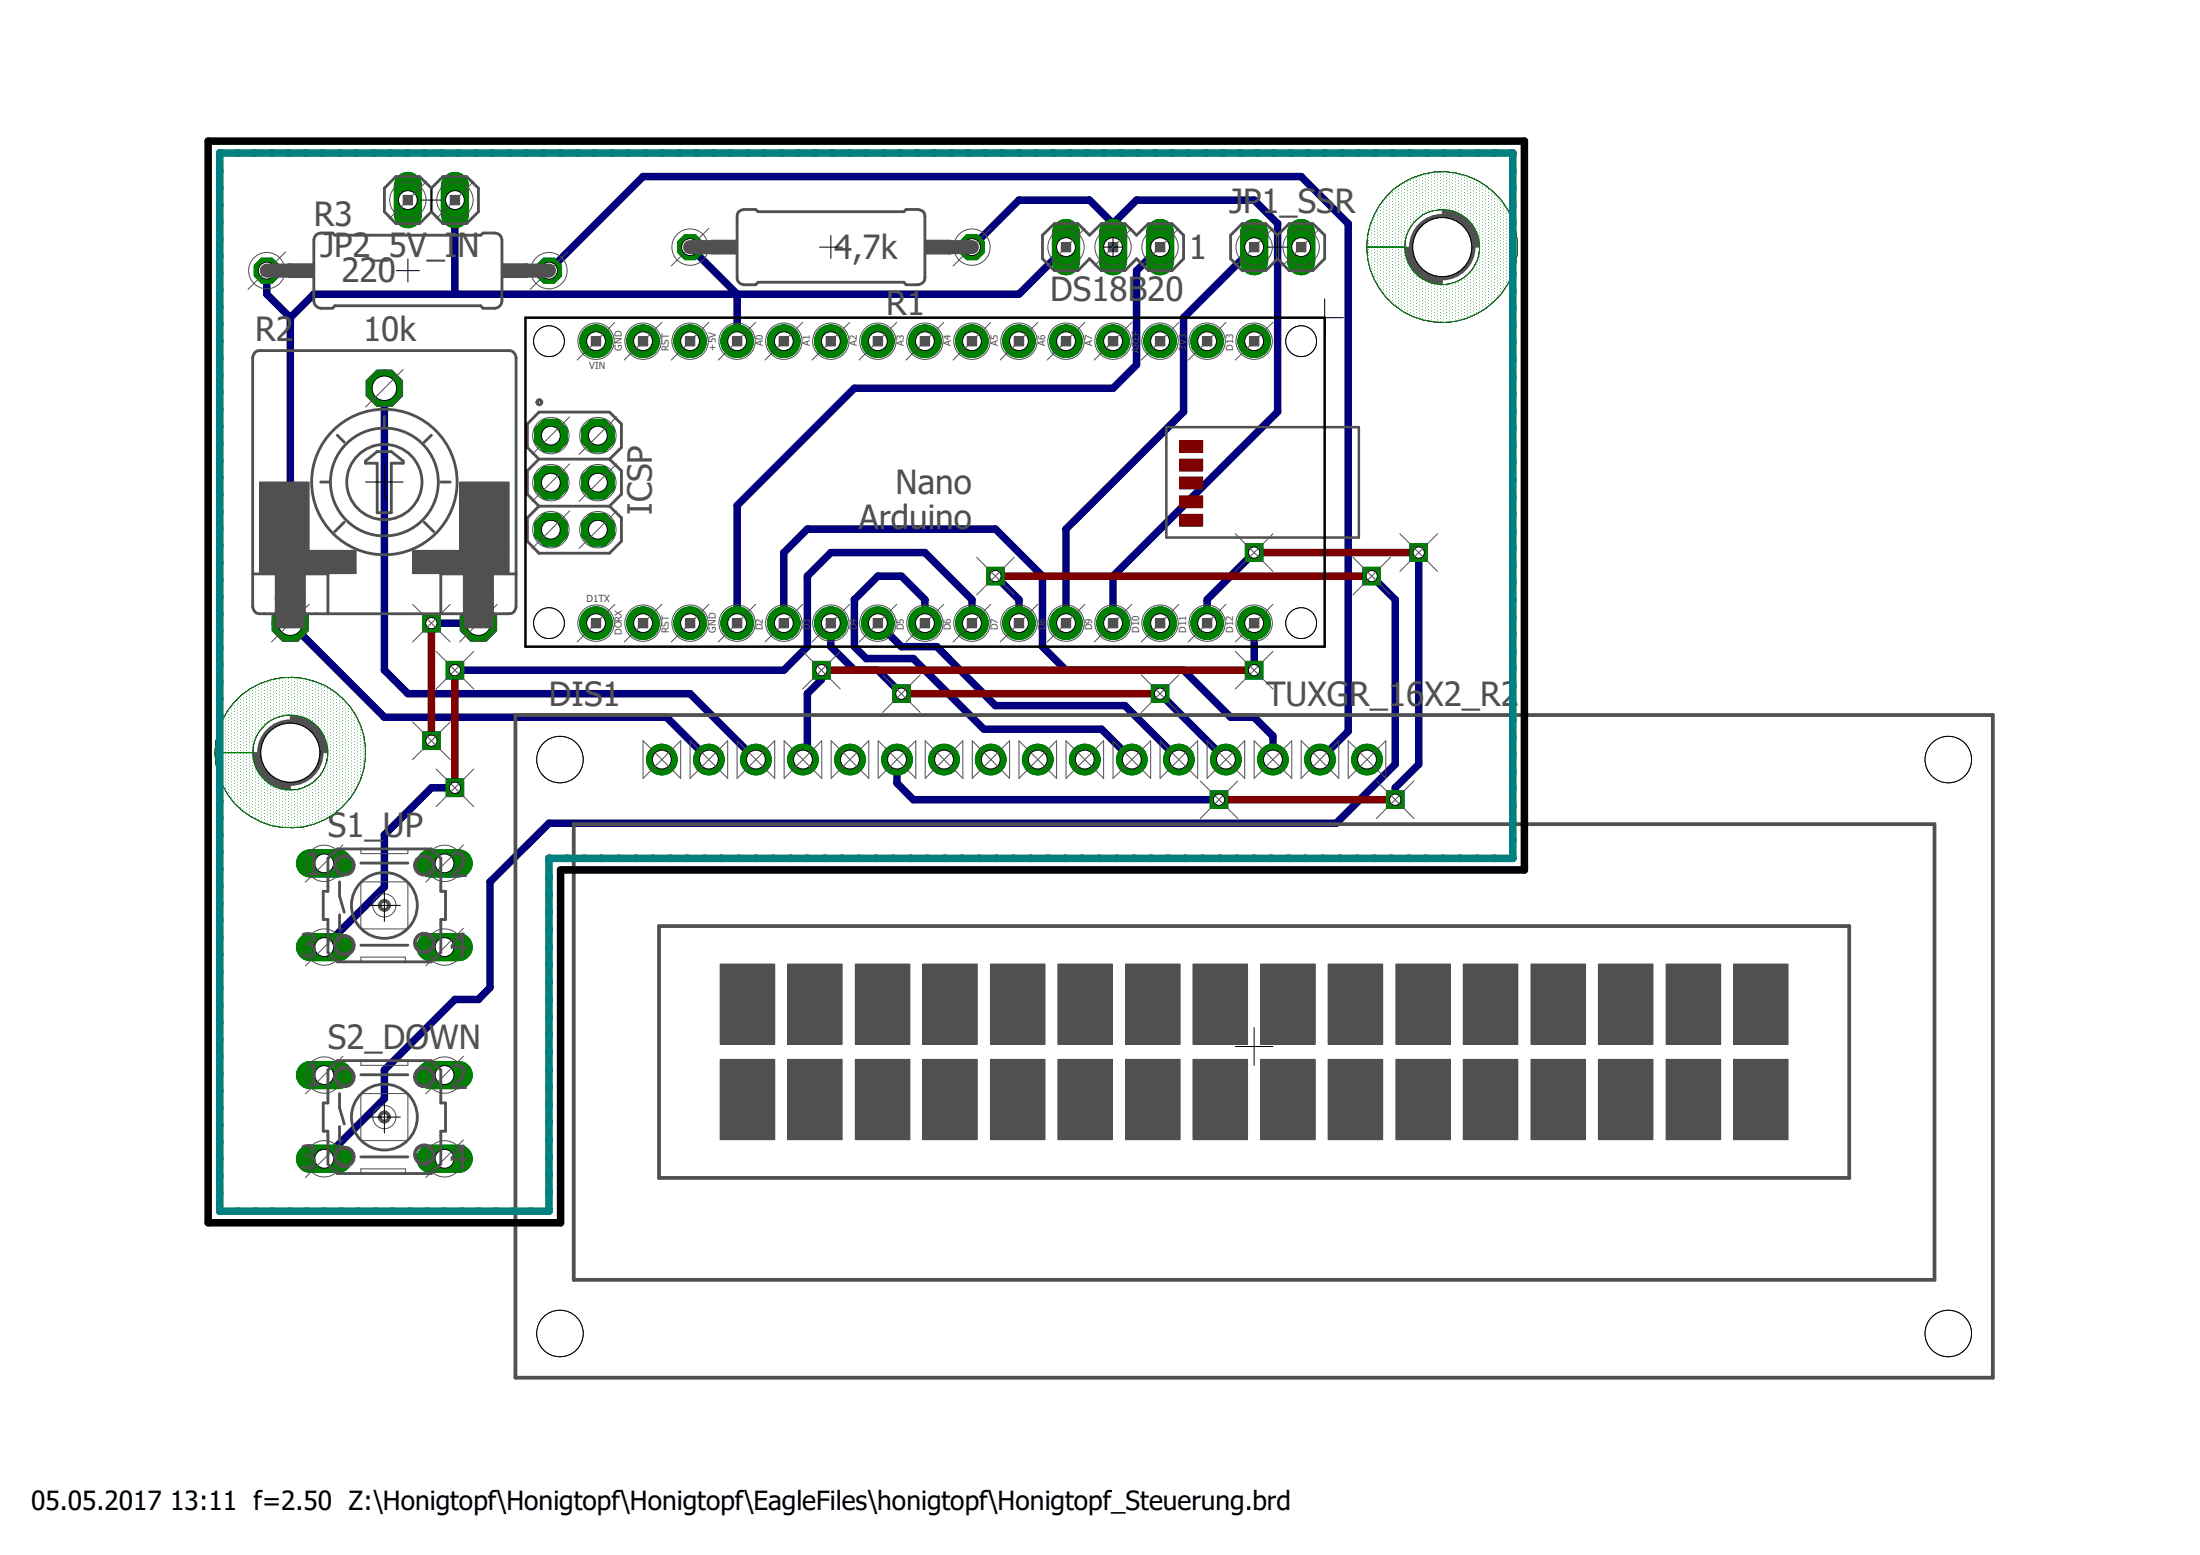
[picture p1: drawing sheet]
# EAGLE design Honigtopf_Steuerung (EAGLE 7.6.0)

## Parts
DIS1  TUXGR_16X2_R2  [TUXGR_16X2_R2]
DS18B20  MA03-1  [MA03-1]
H1  MOUNT-HOLE3.2  [3,2]
H2  MOUNT-HOLE3.2  [3,2]
JP1_SSR  PINHD-1X2  [1X02]
JP2_5V_IN  PINHD-1X2  [1X02]
PCB1  ARDUINO_NANO  [ARDUINO_NANO]
R1  4,7k  R-EU_0411/15  [0411/15]
R2  10k  TRIM_EU-CA14V  [CA14V]
R3  220  R-EU_0411/15  [0411/15]
S1_UP  10-XX  [B3F-10XX]
S2_DOWN  10-XX  [B3F-10XX]

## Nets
5V: DIS1.2(VCC) DS18B20.3 JP2_5V_IN.1 PCB1.5V R1.2 R2.A R3.1
GND: DIS1.1(GND) DIS1.5(R/W) DIS1.16(NC) DS18B20.1 JP1_SSR.2 JP2_5V_IN.2 PCB1.GND R2.E S1_UP.2(S1) S2_DOWN.2(S1)
N$1: DS18B20.2 PCB1.D9 R1.1
N$2: DIS1.15(NC) R3.2
N$3: JP1_SSR.1 PCB1.D8
N$4: PCB1.D6 S1_UP.3(P)
N$5: PCB1.D7 S2_DOWN.3(P)
N$8: DIS1.3(CONTR) R2.S
N$9: DIS1.4(RS) PCB1.D12
N$11: DIS1.6(E) PCB1.D11
N$12: DIS1.11(D4) PCB1.D5
N$13: DIS1.12(D5) PCB1.D4
N$14: DIS1.13(D6) PCB1.D3
N$15: DIS1.14(D7) PCB1.D2
Unconnected: DIS1.7(D0) DIS1.8(D1) DIS1.9(D2) DIS1.10(D3) PCB1.3V3 PCB1.5V. PCB1.<USB>+V PCB1.<USB>D+ PCB1.<USB>D- PCB1.<USB>GND PCB1.<USB>ID PCB1.A0 PCB1.A1 PCB1.A2 PCB1.A3 PCB1.A4 PCB1.A5 PCB1.A6 PCB1.A7 PCB1.D10 PCB1.D13 PCB1.GND. PCB1.GND_ PCB1.MISO PCB1.MOSI PCB1.REF PCB1.RESET.. PCB1.RST PCB1.RST. PCB1.RX1(RX0) PCB1.SCK PCB1.TX1 PCB1.VIN S1_UP.1(S) S1_UP.4(P1) S2_DOWN.1(S) S2_DOWN.4(P1)
